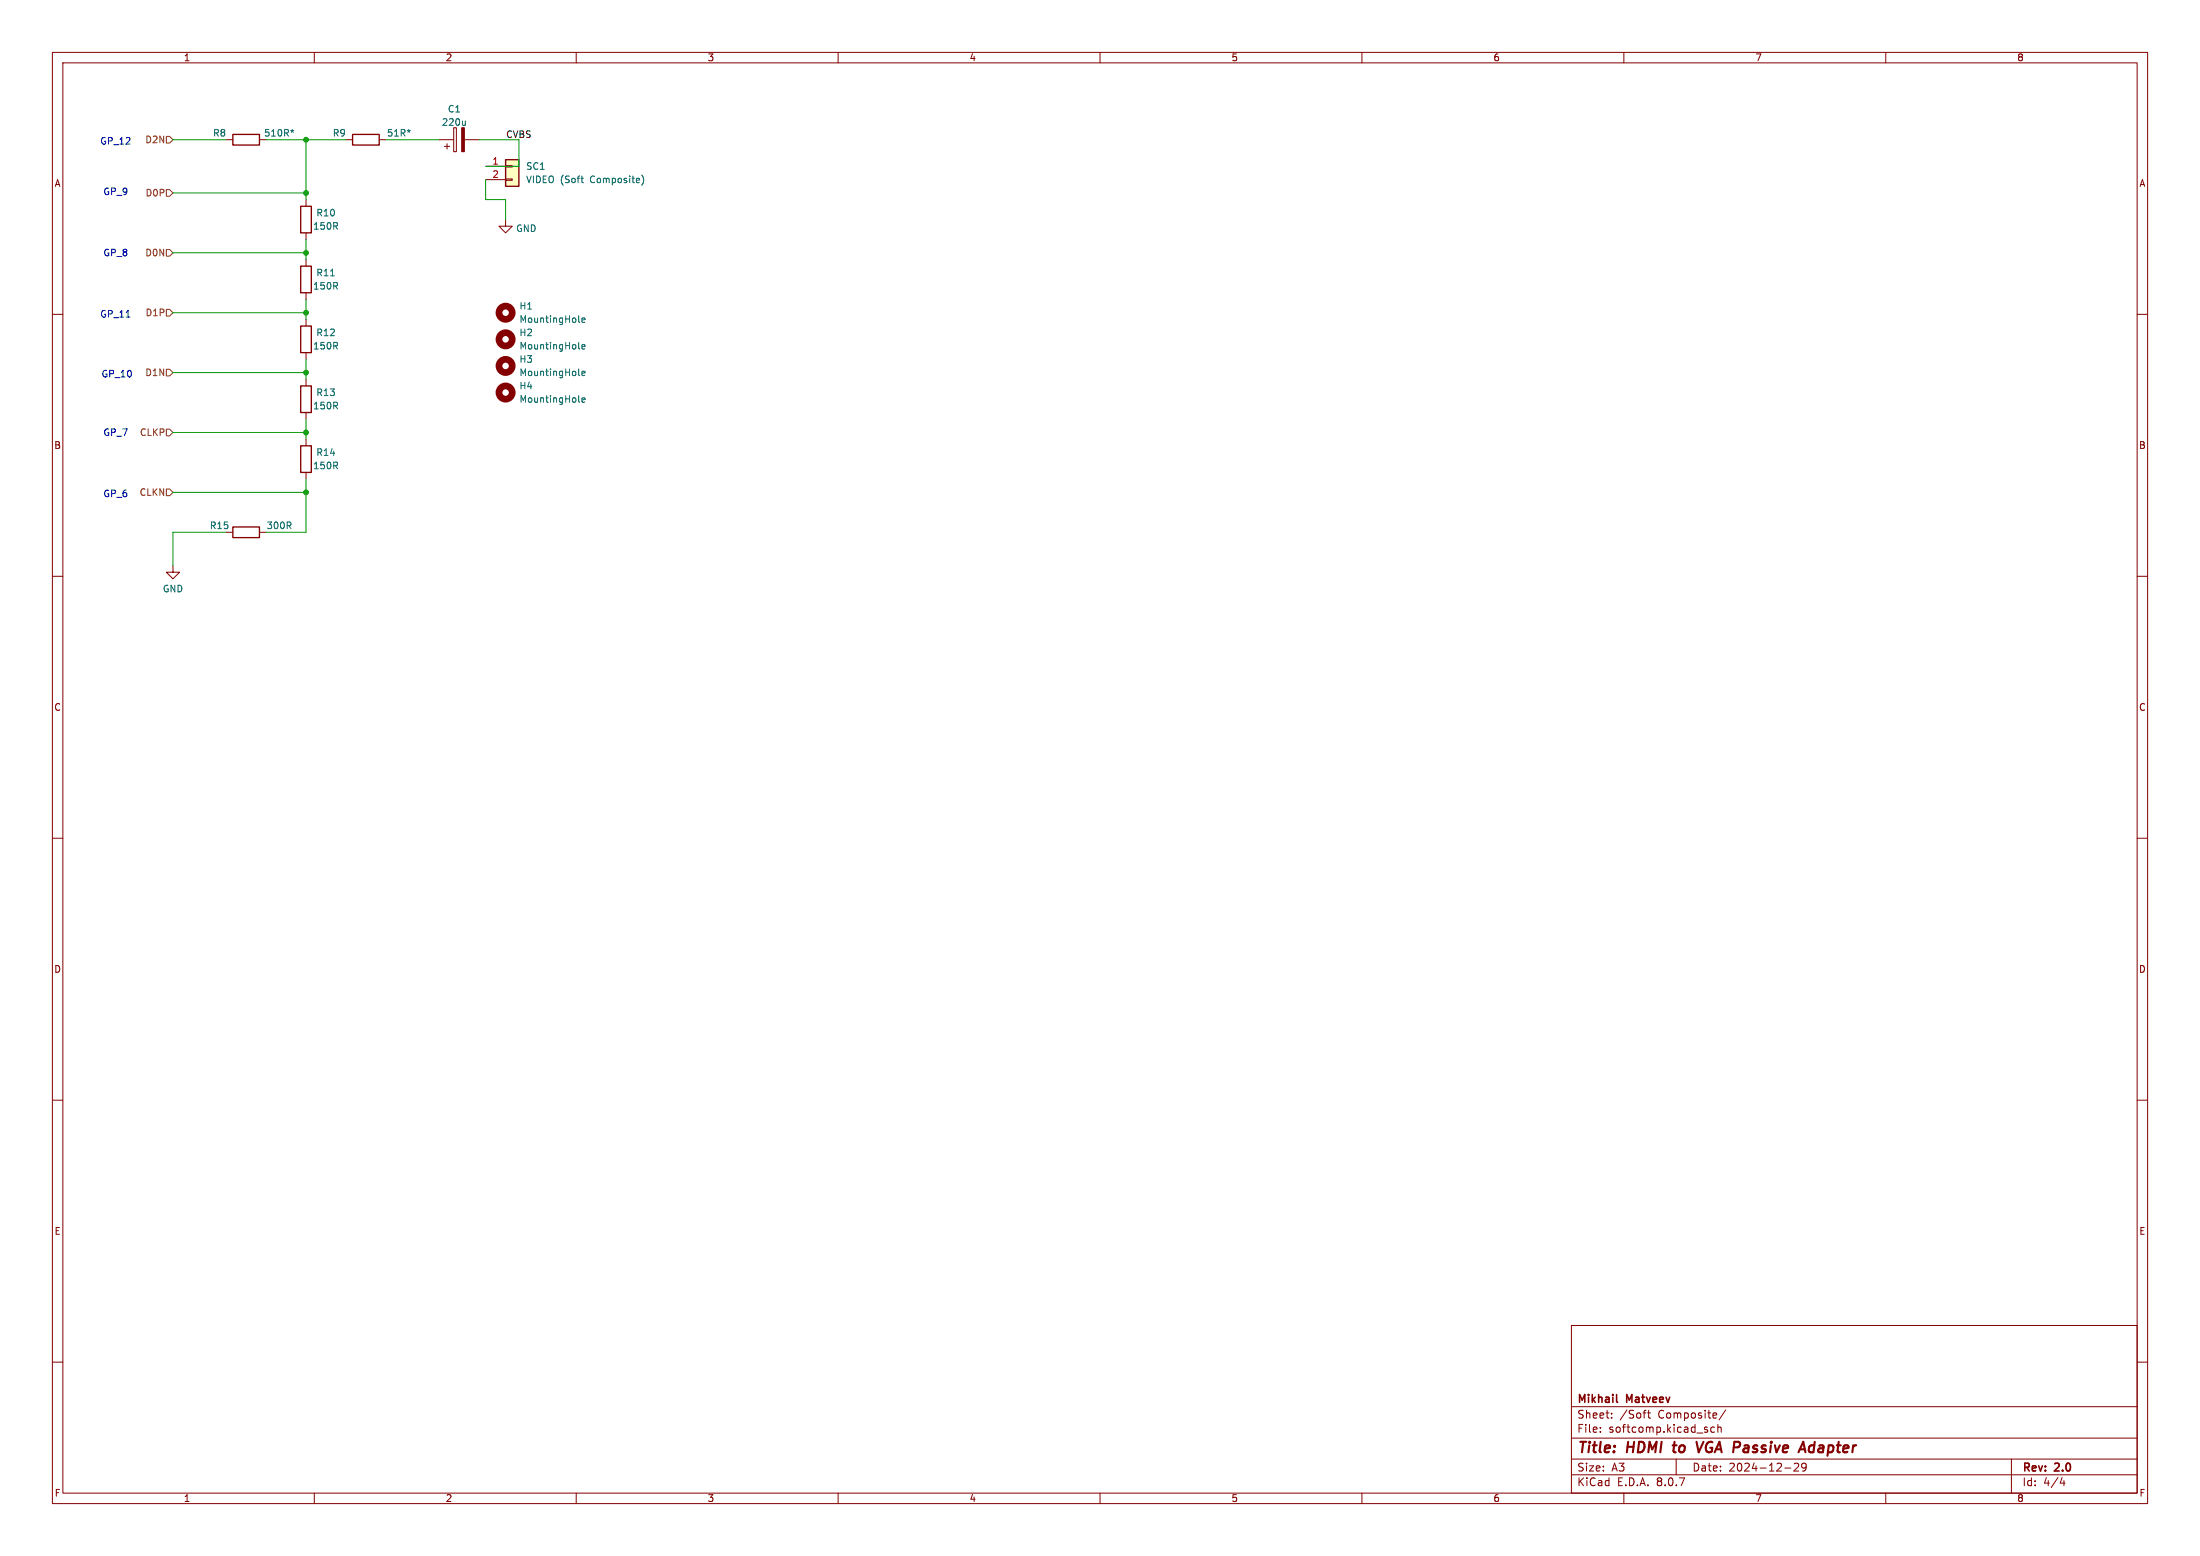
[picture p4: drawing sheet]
<svg xmlns="http://www.w3.org/2000/svg" width="420mm" height="297mm" viewBox="0 0 420 297" stroke-linecap="round" stroke-linejoin="round" font-family="sans-serif">
<g fill="none" stroke="#840000" stroke-width=".19">
<path d="M10 10h400v277h-400zM12 12h396v273h-396zM60 10v2M110 10v2M160 10v2M210 10v2M260 10v2M310 10v2M360 10v2M58.4 38.1v1.3M66 26.7h1.3M72.4 26.7h1.3"/>
<path d="M83.8 26.7h2.8M84.8 27.9h1.1M85.3 27.4v1M86.6 24.4h.5v4.6h-.5zM88.6 26.7h2.8M58.4 44.5v1.2M58.4 49.5v1.3M58.4 55.9v1.3M96.5 41.9v1.3h1.3l-1.3 1.3-1.3-1.3h1.3M10 60h2M58.4 72.4v1.3M58.4 78.7v1.3"/>
<path d="M408 60h2M10 110h2M33 108v1.2h1.3l-1.3 1.3-1.3-1.3h1.3M408 110h2M10 160h2M408 160h2M10 210h2M408 210h2M300 253h108v32h-108zM10 260h2M300 278.5h108M300 274.5h108"/>
<path d="M300 268.5h108M305.5 273.2v.2M305.5 272.5v.1M307.7 270.5v.2M307.7 269.8v.1M313.7 269.7h.5M314.1 269.2h.1M314.5 269.7h.6M314.7 269.2v1.3l.4 .2M320 278.5v3M325.9 273v.3M327.3 272.5l-.4-.1-.3 .3 .1 .6h.6"/>
<path d="M327.9 272.5l.3-.1 .3 .1 .1 .9M327.9 271.9v1.5M329.4 269.1l-1.2 1.9M342.5 279.4l.6-.1 .2 .1 .1 .3-1 1.1h1M344.8 279.9l-.3 .3h-.3l-.3-.3 .2-.5 .4-.1 .2 .1a.99 .99 0 0 1-.3 1.4h-.3M384 278.5v6.5M408 260h2M60 285v2M110 285v2M160 285v2M210 285v2M260 285v2"/>
<path d="M300 281.5h108M310 285v2M340.7 280.2h1.2M360 285v2M393.7 282l-.4 1.1h.9M394 282.6v1"/>
</g>
<path d="M319.3 275.9h.8M319.7 275.2l-.2 1.7 .2 .3M323.9 275.2l.4 2 .9-2M346.2 275.9a.66 .66 0 0 0-.8 .4v.7l.2 .2h.4" fill="none" stroke="#840000" stroke-width=".4"/>
<path d="M308.6 267.5l.2 .2" fill="none" stroke="#840000" stroke-width=".3"/>
<g fill="none" stroke="#840000" stroke-width="1.3">
<circle cx="96.5" cy="59.7" r="1.27"/>
<circle cx="96.5" cy="74.9" r="1.27"/>
<circle cx="96.5" cy="64.8" r="1.27"/>
<circle cx="96.5" cy="69.8" r="1.27"/>
</g>
<path d="M78.3 24.9l-.3 .1M88.8 23.1v.8M88.8 23.8l-.2 .1M63.1 52.6h.7M110.5 76.6l.2 .2M110.5 61.4l.2 .1M110.5 66.4l.2 .2M110.5 71.5l.2 .2M111.1 76.4l.6-.2-.1-.2-.3-.1-.2 .2v.6h.5M111.1 61.1l.6-.1-.1-.2-.3-.1-.2 .2v.6h.5M111.1 66.2l.6-.1-.1-.3h-.3l-.2 .2v.6h.5M111.1 71.3l.6-.1-.1-.3h-.3l-.2 .1v.6h.5" fill="none" stroke="#006464" stroke-width=".19"/>
<path d="M57.4 39.4h2v5.1h-2zM67.3 25.7h5.1v2h-5.1zM57.4 50.8h2v5.1h-2zM57.4 73.7h2v5h-2z" fill="none" stroke="#840000" stroke-width=".25"/>
<path d="M88.1 24.4h.5v4.6h-.5z" fill="#840000" stroke="#840000" stroke-width=".19"/>
<path d="M96.5 30.5h2.6v5.1h-2.6z" fill="#ffffc2"/>
<path d="M43.2 26.7h1.2M49.5 26.7h1.3M92.7 31.8h3.8M92.7 34.3h3.8M96.5 34.2h1.3v.2h-1.3zM96.5 31.6h1.3v.3h-1.3zM58.4 61v1.2M58.4 67.3v1.3M58.4 83.8v1.3M58.4 90.2v1.2M43.2 101.6h1.2M49.5 101.6h1.3" fill="none" stroke="#840000" stroke-width=".19"/>
<path d="M44.4 25.7h5.1v2h-5.1zM96.5 30.5h2.6v5.1h-2.6zM57.4 62.2h2v5.1h-2zM57.4 85.1h2v5.1h-2zM44.4 100.6h5.1v2h-5.1z" fill="none" stroke="#840000" stroke-width=".25"/>
<path d="M55.5 24.9l.3 .1M55.8 24.7v.3M55.8 25l-.2 .3M55.8 25l.2 .3M56.1 24.9l-.3 .1M110.9 34h.5M111.3 34.9h.1M122.5 33.4a1.46 1.46 0 0 1 0 2" fill="none" stroke="#006464" stroke-width=".19"/>
<path d="M31.7 36.2h.7l.6 .6-.6 .7h-.7zM31.7 26h.7l.6 .7-.6 .6h-.7zM31.7 47.6h.7l.6 .7-.6 .6h-.7zM31.7 59.1h.7l.6 .6-.6 .6h-.7zM31.7 70.5h.7l.6 .6-.6 .7h-.7zM31.7 81.9h.7l.6 .7-.6 .6h-.7zM31.7 93.3h.7l.6 .7-.6 .6h-.7z" fill="none" stroke="#725600" stroke-width=".19"/>
<path d="M24.1 60.5h.7" fill="none" stroke="#0000c2" stroke-width=".19"/>
<g fill="none" stroke="#009600" stroke-width=".19">
<path d="M33 26.7h10.2M33 36.8h25.4M50.8 26.7h15.2M58.4 26.7v11.4M73.7 26.7h10.1M91.4 26.7h7.7v5.1h-6.4M92.7 34.3v3.8h3.8v3.8M33 48.3h25.4M33 59.7h25.4M58.4 45.7v3.8M58.4 57.2v3.8M33 71.1h25.4"/>
<path d="M58.4 68.6v3.8M33 94h25.4M33 82.6h25.4M58.4 80v3.8M58.4 91.4v10.2h-7.6M43.2 101.6h-10.2v6.4"/>
</g>
<g fill="#009600" stroke="#009600" stroke-width=".19">
<circle cx="58.4" cy="36.8" r=".46"/>
<circle cx="58.4" cy="48.3" r=".46"/>
<circle cx="58.4" cy="26.7" r=".46"/>
<circle cx="58.4" cy="94" r=".46"/>
<circle cx="58.4" cy="82.6" r=".46"/>
<circle cx="58.4" cy="71.1" r=".46"/>
<circle cx="58.4" cy="59.7" r=".46"/>
</g>
<g font-size="2.8" fill="#840000">
<text x="301" y="277.9">Title:</text>
<text x="310.6" y="277.9">HDMI</text>
<text x="320.3" y="277.9">to</text>
<text x="325.6" y="277.9">VGA Passive</text>
<text x="346.9" y="277.9">Adapter</text>
</g>
<g font-size="2.1" fill="#840000">
<text x="301" y="268.2">Mikhail</text>
<text x="310.6" y="268.2">Matveev</text>
<text x="301" y="273.7">File:</text>
<text x="301" y="271">Sheet:</text>
<text x="307.1" y="273.7">softcomp.kicad_sch</text>
<text x="309.2" y="271">/Soft</text>
<text x="316.6" y="271">Composite/</text>
<text x="301" y="281.1">Size:</text>
<text x="307.6" y="281.1">A3</text>
<text x="323" y="281.1">Date:</text>
<text x="330" y="281.1">2024-12-29</text>
<text x="386" y="281.3">Rev:</text>
<text x="392.4" y="281.3">2.0</text>
<text x="301" y="283.9">KiCad</text>
<text x="308.7" y="283.9">E.D.A.</text>
<text x="316.3" y="283.9">8.0.7</text>
<text x="386" y="283.9">Id:</text>
<text x="390.1" y="283.9">4/4</text>
</g>
<g font-size="1.8" fill="#840000">
<text x="35" y="11.9">1</text>
<text x="85" y="11.9">2</text>
<text x="135" y="11.9">3</text>
<text x="185" y="11.9">4</text>
<text x="235" y="11.9">5</text>
<text x="285" y="11.9">6</text>
<text x="335" y="11.9">7</text>
<text x="385" y="11.9">8</text>
<text x="10.3" y="35.9">A</text>
<text x="408.3" y="35.9">A</text>
<text x="10.3" y="85.9">B</text>
<text x="408.2" y="85.9">B</text>
<text x="10.3" y="135.9">C</text>
<text x="408.2" y="135.9">C</text>
<text x="10.3" y="185.9">D</text>
<text x="408.2" y="185.9">D</text>
<text x="10.3" y="235.9">E</text>
<text x="408.3" y="235.9">E</text>
<text x="10.3" y="285.9">F</text>
<text x="35" y="286.9">1</text>
<text x="85" y="286.9">2</text>
<text x="135" y="286.9">3</text>
<text x="185" y="286.9">4</text>
<text x="235" y="286.9">5</text>
<text x="285" y="286.9">6</text>
<text x="335" y="286.9">7</text>
<text x="385" y="286.9">8</text>
<text x="408.3" y="285.9">F</text>
</g>
<g font-size="1.8" fill="#006464">
<text x="85.4" y="21.7">C1</text>
<text x="40.6" y="26.3">R8</text>
<text x="50.3" y="26.3">510R*</text>
<text x="63.4" y="26.3">R9</text>
<text x="73.8" y="26.3">51R*</text>
<text x="84.3" y="24.2">220u</text>
<text x="100.3" y="35.2">VIDEO (Soft</text>
<text x="100.3" y="32.6">SC1</text>
<text x="112.8" y="35.2">Composite)</text>
<text x="60.3" y="41.5">R10</text>
<text x="59.7" y="44">150R</text>
<text x="98.4" y="44.5">GND</text>
<text x="60.3" y="52.9">R11</text>
<text x="59.7" y="55.5">150R</text>
<text x="99.1" y="59.3">H1</text>
<text x="60.3" y="64.4">R12</text>
<text x="99.1" y="61.8">MountingHole</text>
<text x="99.1" y="64.4">H2</text>
<text x="59.7" y="66.9">150R</text>
<text x="99.1" y="66.9">MountingHole</text>
<text x="99.1" y="69.4">H3</text>
<text x="99.1" y="72">MountingHole</text>
<text x="60.3" y="75.8">R13</text>
<text x="99.1" y="74.5">H4</text>
<text x="99.1" y="77.1">MountingHole</text>
<text x="59.7" y="78.3">150R</text>
<text x="59.7" y="89.8">150R</text>
<text x="60.3" y="87.2">R14</text>
<text x="40" y="101.2">R15</text>
<text x="50.8" y="101.2">300R</text>
<text x="31" y="113.3">GND</text>
</g>
<g font-size="1.8" fill="#0000c2">
<text x="19" y="27.8">GP_12</text>
<text x="19.6" y="37.4">GP_9</text>
<text x="19.6" y="49.1">GP_8</text>
<text x="19" y="60.8">GP_11</text>
<text x="19.3" y="72.2">GP_10</text>
<text x="19.6" y="83.4">GP_7</text>
<text x="19.6" y="95.1">GP_6</text>
</g>
<g font-size="1.8" fill="#725600">
<text x="27.6" y="27.5">D2N</text>
<text x="27.7" y="37.7">D0P</text>
<text x="27.6" y="49.1">D0N</text>
<text x="27.7" y="60.6">D1P</text>
<text x="27.6" y="72">D1N</text>
<text x="26.6" y="83.4">CLKP</text>
<text x="26.5" y="94.8">CLKN</text>
</g>
<text font-size="1.8" fill="#0f0f0f" x="96.5" y="26.4">CVBS</text>
<g font-size="1.8" fill="#a90000">
<text x="93.9" y="31.5">1</text>
<text x="93.9" y="34">2</text>
</g>
</svg>
